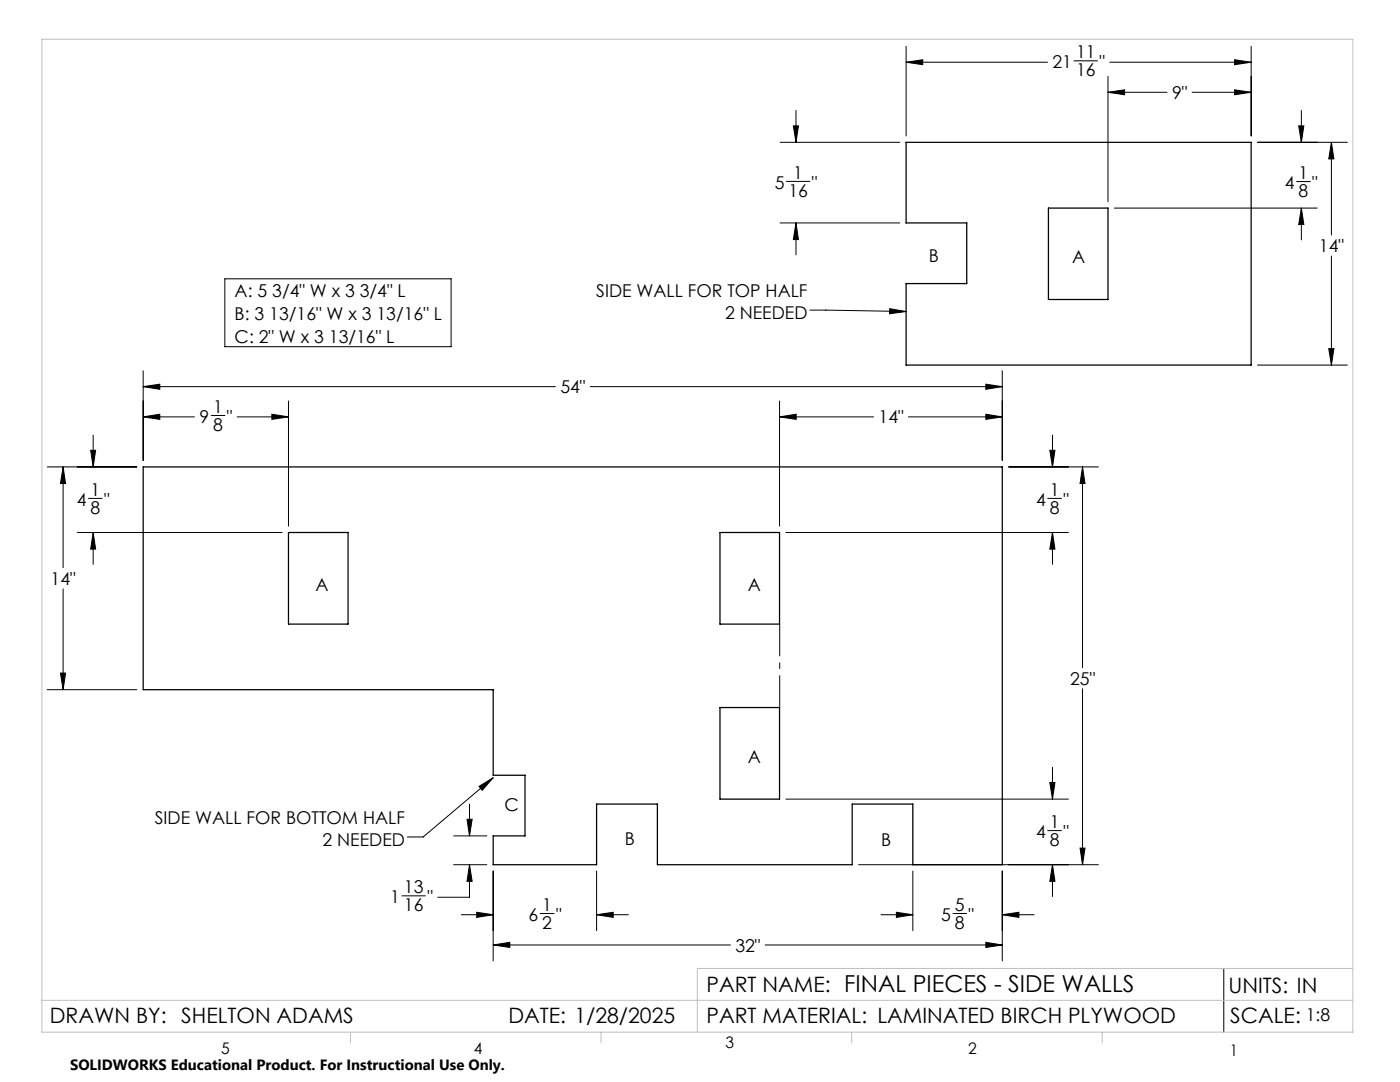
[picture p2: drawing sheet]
<svg xmlns="http://www.w3.org/2000/svg" width="279mm" height="216mm" viewBox="0 0 279 216" stroke-linecap="round" stroke-linejoin="round" font-family="sans-serif">
<path d="M180.8 28.4h68.9v44.4h-68.9v-16.2h12.1v-12.1h-12.1zM209.2 41.5h11.9v18.3h-11.9zM28.6 93.2h171.4v79.3h-17.8v-12.1h-12.1v12.1h-38.9v-12.1h-12.1v12.1h-20.7v-5.7h6.4v-12.1h-6.4v-17.1h-69.8zM57.6 106.3h11.9v18.2h-11.9zM143.7 106.3h11.9v18.2h-11.9zM143.7 141.2h11.9v18.3h-11.9z" fill="none" stroke="#000" stroke-width=".25"/>
<g fill="none" stroke="#000" stroke-width=".2">
<path d="M180.8 12.4l3.3-.5v1zM180.8 9.2v17.9M180.8 12.4h28.3M214.3 12.1h4.7M221.1 18.4l3.3-.5v1zM221.1 15.2v25.1M221.1 18.4h11.8M221.5 12.4h28.2M237.9 18.4h11.8M246.4 11.9l3.3 .5-3.3 .5zM246.4 17.9l3.3 .5-3.3 .5zM249.7 9.2v17.9"/>
<path d="M155.7 28.4h23.9M156.9 36.2h4.7M158.3 25.1h1l-.4 3.3zM158.9 22v6.4M251 28.4h17.9M258.8 36.2h2.7M259.2 25.1h1l-.5 3.3zM259.7 22v6.4M265.7 28.4l.5 3.3h-1zM265.7 28.4v18.5M44.9 55.6h45.1v13.6h-45.1zM155.7 44.5h23.9"/>
<path d="M158.9 44.5l.4 3.3h-1zM158.9 44.5v6.3M222.4 41.5h40.5M259.7 41.5l.5 3.3h-1zM259.7 41.5v6.4M265.7 51.1v21.7M28.6 77.2l3.3-.5v1zM28.6 74v17.9M28.6 77.2h82.2M117.8 77.2h82.2M161.6 61.9l19.2 .3M177.6 61.6l3.2 .6-3.3 .4z"/>
<path d="M196.7 76.7l3.3 .5-3.3 .5zM200 74v17.9M251 72.8h17.9M265.2 69.6h1l-.5 3.2zM9.4 93.2h17.9M12.6 93.2l.5 3.3h-1zM12.6 93.2v20.1M17.6 99.4h2.8M18.1 89.9h1l-.5 3.3zM18.6 86.8v6.4M28.6 83.2l3.3-.5v1zM28.6 83.2h10.2"/>
<path d="M42.2 82.9h2.7M47.3 83.2h10.3M54.3 82.7l3.3 .5-3.3 .5zM57.6 80v25M155.6 83.2l3.3-.5v1zM155.6 83.2h18.7M155.6 80v25M181.3 83.2h18.7M196.7 82.7l3.3 .5-3.3 .5zM201.3 93.2h17.9M209.1 99.4h2.7M209.5 89.9h1l-.5 3.3z"/>
<path d="M210 86.8v6.4M216 93.2l.5 3.3h-1zM216 93.2v40M12.6 117.5v20.1M15.4 106.3h40.9M18.6 106.3l.5 3.3h-1zM18.6 106.3v6.3M156.8 106.3h56.4M210 106.3l.5 3.3h-1zM210 106.3v6.3M9.4 137.6h17.9M12.1 134.3h1l-.5 3.3z"/>
<path d="M216 137.4v35.1M95.6 156.9l2.8-1.7-2.2 2.5zM98.4 155.2l-13.9 11.8h-3.2M156.8 159.5h56.4M209.5 156.1h1l-.5 3.4zM210 153.1v6.4M80.2 178.8h4.7M90.5 172.5h6.7M90.5 166.8h6.7M93.2 163.5h1l-.5 3.3zM93.7 172.5l.5 3.4h-1zM93.7 172.5v6.5h-6.4"/>
<path d="M93.7 160.4v6.4M98.4 173.8v17.9M119.1 173.8v11.9M171.3 172.5h47.9M182.2 173.8v11.9M200 173.8v17.9M209.1 165.7h2.7M210 172.5l.5 3.4h-1zM210 172.5v6.4M215.5 169.2h1l-.5 3.3zM92.1 182.5h6.3M95.1 182l3.3 .5-3.3 .6z"/>
<path d="M98.4 188.6l3.3-.6v1.1zM98.4 188.6h47.4M107.8 182.3h2.8M119.1 182.5l3.3-.5v1.1zM119.1 182.5h6.3M152.7 188.6h47.3M175.8 182.5h6.4M178.9 182l3.3 .5-3.3 .6zM190.2 182.3h2.7M196.7 188l3.3 .6-3.3 .5zM200 182.5l3.3-.5v1.1zM200 182.5h6.4"/>
<path d="M244.2 193.3v12.7"/>
</g>
<path d="M155.6 124.5v16.7" fill="none" stroke="#000" stroke-width=".2" stroke-dasharray="15.2 1.3 1.3 1.3" stroke-dashoffset="8.8" stroke-linecap="butt"/>
<path d="M8.4 7.8h261.6v198.2h-261.6zM8.4 199.6h261.6M270 193.3h-130.8v12.7M70 206v2.1M119.9 206v2.1M170 206v2.1M220 206v2.1" fill="none" stroke="#c0c0c0" stroke-width=".2"/>
<path d="M196.7 76.7l3.3 .5-3.3 .5zM28.6 77.2l3.3-.5v1zM215.5 169.2h1l-.5 3.3zM216 93.2l.5 3.3h-1zM12.6 93.2l.5 3.3h-1zM12.1 134.3h1l-.5 3.3zM95.1 182l3.3 .5-3.3 .6zM119.1 182.5l3.3-.5v1.1zM98.4 188.6l3.3-.6v1.1zM196.7 188l3.3 .6-3.3 .5zM178.9 182l3.3 .5-3.3 .6zM200 182.5l3.3-.5v1.1zM210 106.3l.5 3.3h-1zM209.5 89.9h1l-.5 3.3zM209.5 156.1h1l-.5 3.4zM210 172.5l.5 3.4h-1zM18.6 106.3l.5 3.3h-1zM18.1 89.9h1l-.5 3.3zM54.3 82.7l3.3 .5-3.3 .5zM28.6 83.2l3.3-.5v1zM155.6 83.2l3.3-.5v1zM196.7 82.7l3.3 .5-3.3 .5zM93.2 163.5h1l-.5 3.3zM93.7 172.5l.5 3.4h-1zM95.6 156.9l2.8-1.7-2.2 2.5zM246.4 11.9l3.3 .5-3.3 .5zM180.8 12.4l3.3-.5v1zM265.2 69.6h1l-.5 3.2zM265.7 28.4l.5 3.3h-1zM158.9 44.5l.4 3.3h-1zM158.3 25.1h1l-.4 3.3zM259.7 41.5l.5 3.3h-1zM259.2 25.1h1l-.5 3.3zM221.1 18.4l3.3-.5v1zM246.4 17.9l3.3 .5-3.3 .5zM177.6 61.6l3.2 .6-3.3 .4z" fill="#000"/>
<g font-size="4.2">
<text x="141" y="198">PART NAME: FINAL PIECES - SIDE WALLS</text>
<text x="245.2" y="198.1">UNITS: IN</text>
<text x="10" y="204.1">DRAWN BY: SHELTON ADAMS</text>
<text x="101.5" y="204.1">DATE: 1/28/2025</text>
<text x="141" y="204.1">PART MATERIAL: LAMINATED BIRCH PLYWOOD</text>
<text x="245.5" y="204.2">SCALE:</text>
</g>
<g font-size="3.5">
<text x="214.7" y="11.6">11</text>
<text x="210.1" y="13.6">21</text>
<text x="214.7" y="15.2">16</text>
<text x="219.4" y="13.6">&quot;</text>
<text x="233.9" y="19.7">9&quot;</text>
<text x="158.3" y="35.6">1</text>
<text x="259.2" y="35.7">1</text>
<text x="154.6" y="37.6">5</text>
<text x="157.3" y="39.2">16</text>
<text x="162" y="37.6">&quot;</text>
<text x="256.4" y="37.7">4</text>
<text x="259.2" y="39.3">8</text>
<text x="261.9" y="37.7">&quot;</text>
<text x="185.4" y="52.3">B</text>
<text x="214" y="52.4">A</text>
<text x="263.2" y="50.3">14&quot;</text>
<text x="46.8" y="59.3">A: 5 3/4&quot; W x 3 3/4&quot; L</text>
<text x="119" y="59.2">SIDE WALL FOR TOP HALF</text>
<text x="46.8" y="63.9">B: 3 13/16&quot; W x 3 13/16&quot; L</text>
<text x="144.7" y="63.7">2 NEEDED</text>
<text x="46.8" y="68.4">C: 2&quot; W x 3 13/16&quot; L</text>
<text x="42.5" y="82.3">1</text>
<text x="111.8" y="78.5">54&quot;</text>
<text x="39.8" y="84.3">9</text>
<text x="42.5" y="86">8</text>
<text x="45.3" y="84.3">&quot;</text>
<text x="175.3" y="84.5">14&quot;</text>
<text x="15.3" y="100.9">4</text>
<text x="18.1" y="98.9">1</text>
<text x="20.8" y="100.9">&quot;</text>
<text x="206.8" y="100.9">4</text>
<text x="209.5" y="98.9">1</text>
<text x="212.2" y="100.9">&quot;</text>
<text x="18.1" y="102.5">8</text>
<text x="209.5" y="102.5">8</text>
<text x="10.1" y="116.7">14&quot;</text>
<text x="63" y="117.8">A</text>
<text x="149.3" y="117.8">A</text>
<text x="213.6" y="136.7">25&quot;</text>
<text x="149.3" y="152.2">A</text>
<text x="100.7" y="161.8">C</text>
<text x="30.9" y="164.3">SIDE WALL FOR BOTTOM HALF</text>
<text x="206.8" y="167.2">4</text>
<text x="209.5" y="165.2">1</text>
<text x="212.2" y="167.2">&quot;</text>
<text x="64.4" y="168.8">2 NEEDED</text>
<text x="124.7" y="168.5">B</text>
<text x="175.9" y="168.8">B</text>
<text x="209.5" y="168.8">8</text>
<text x="80.6" y="178.2">13</text>
<text x="77.9" y="180.2">1</text>
<text x="80.6" y="181.8">16</text>
<text x="85.3" y="180.2">&quot;</text>
<text x="105.5" y="183.7">6</text>
<text x="108.2" y="181.7">1</text>
<text x="108.2" y="185.3">2</text>
<text x="111" y="183.7">&quot;</text>
<text x="187.8" y="183.7">5</text>
<text x="190.6" y="181.7">5</text>
<text x="190.6" y="185.3">8</text>
<text x="193.3" y="183.7">&quot;</text>
<text x="146.8" y="189.9">32&quot;</text>
<text x="260.6" y="203.8">1:8</text>
</g>
<g font-size="3.2">
<text x="144.8" y="209.2">3</text>
<text x="44.2" y="210.4">5</text>
<text x="94.6" y="210.3">4</text>
<text x="193.2" y="210.3">2</text>
<text x="245.4" y="210.6">1</text>
</g>
<text font-size="3" x="14" y="213.5">SOLIDWORKS Educational Product. For Instructional Use Only.</text>
</svg>
